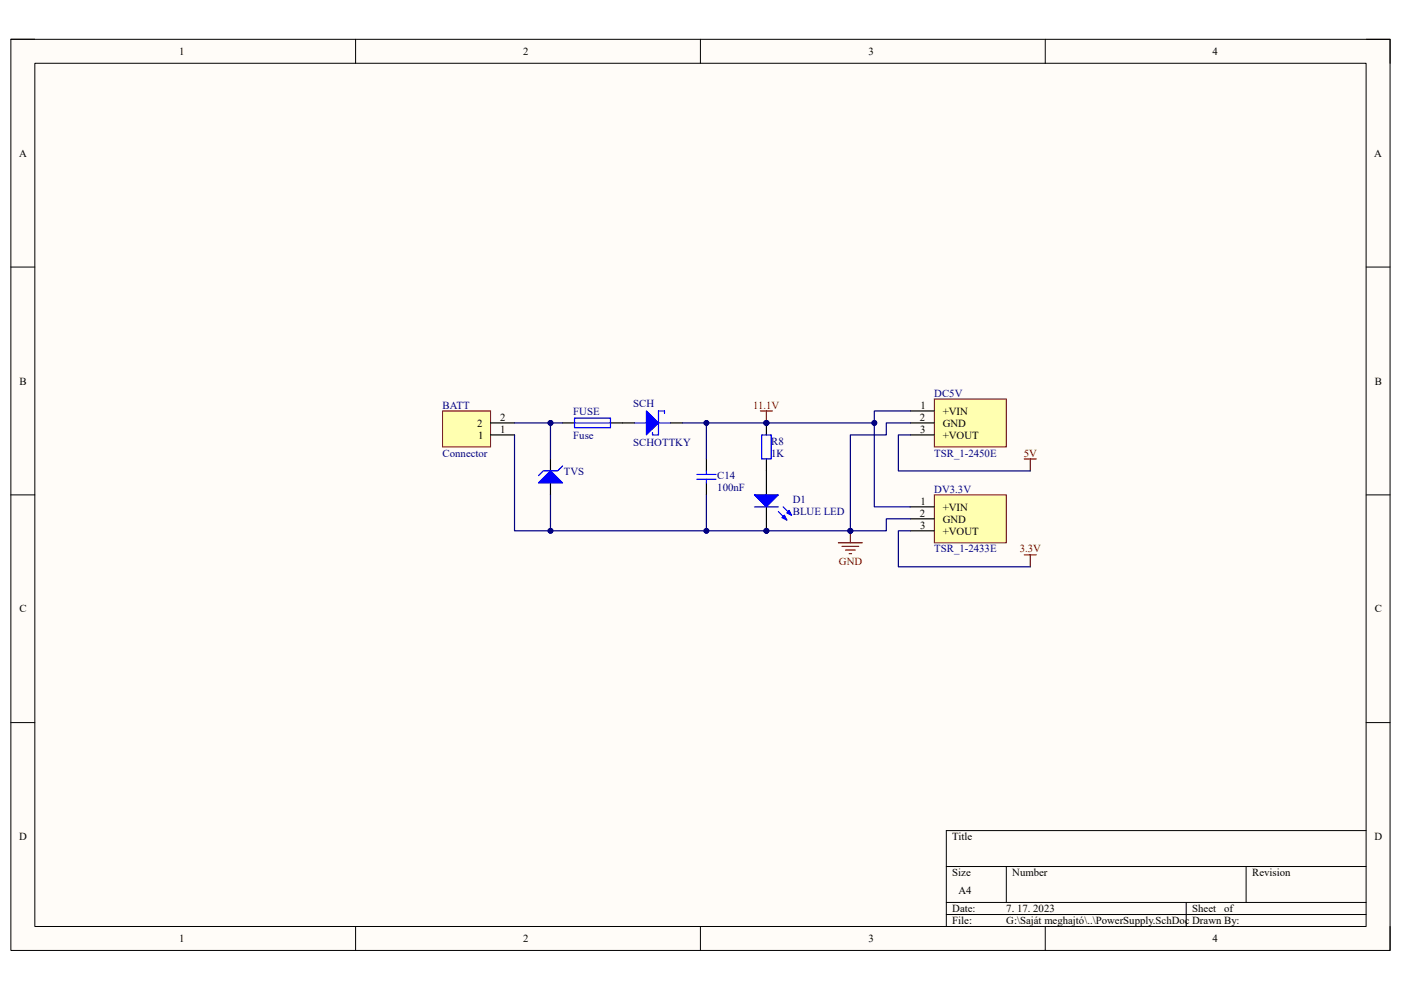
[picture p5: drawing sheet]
<svg xmlns="http://www.w3.org/2000/svg" width="297mm" height="210mm" viewBox="0 0 297 210" stroke-linecap="round" stroke-linejoin="round" font-family="sans-serif">
<path d="M2.3 8.3h292.4v193.3h-292.4z" fill="#fffcf8"/>
<path d="M2.3 8.3h292.4v193.3h-292.4z" fill="none" stroke="#000" stroke-width=".21"/>
<path d="M7.4 13.4h282.2v183.1h-282.2z" fill="#fffcf8"/>
<g fill="none" stroke="#000" stroke-width=".21">
<path d="M2.3 8.3h5.1M7.4 13.4h282.2v183.1h-282.2zM75.4 8.3v5.1M148.5 8.3v5.1M221.6 8.3v5.1M289.6 8.3h5.1v5.1M2.3 56.6h5.1M289.6 56.6h5.1M2.3 105h5.1M289.6 105h5.1M2.3 153.3h5.1M289.6 153.3h5.1"/>
<path d="M289.6 176.2h-89v20.3M75.4 196.5v5.1M148.5 196.5v5.1M200.6 183.8h89M200.6 191.4h89M200.6 194h89M213.4 183.8v7.6M221.6 196.5v5.1M251.5 191.4v5.1M264.2 183.8v7.6M294.7 196.5v5.1"/>
</g>
<path d="M149.8 97.3v2.6M149.8 102.4v2.6" fill="none" stroke="#000" stroke-width=".25"/>
<path d="M149.8 99.9v.7M147.7 101.7h4.1M147.7 100.6h4.1M149.8 101.7v.7" fill="none" stroke="#00f" stroke-width=".25"/>
<circle cx="162.5" cy="89.7" r=".51" fill="#000080"/>
<circle cx="162.5" cy="89.7" r=".51" fill="none" stroke="#000080" stroke-width=".21"/>
<path d="M162.5 89.7v2.5" fill="none" stroke="#000" stroke-width=".25"/>
<circle cx="162.5" cy="89.7" r=".51" fill="#000080"/>
<circle cx="162.5" cy="89.7" r=".51" fill="none" stroke="#000080" stroke-width=".21"/>
<path d="M162.5 97.3v2.6" fill="none" stroke="#000" stroke-width=".25"/>
<path d="M161.5 92.2h2v5.1h-2z" fill="none" stroke="#00f" stroke-width=".25"/>
<circle cx="162.5" cy="112.6" r=".51" fill="#000080"/>
<circle cx="162.5" cy="112.6" r=".51" fill="none" stroke="#000080" stroke-width=".21"/>
<path d="M162.5 99.9v5.1M162.5 107.5v5.1" fill="none" stroke="#000" stroke-width=".25"/>
<circle cx="162.5" cy="112.6" r=".51" fill="#000080"/>
<circle cx="162.5" cy="112.6" r=".51" fill="none" stroke="#000080" stroke-width=".21"/>
<path d="M160 105h5l-2.5 2.5z" fill="#00f"/>
<path d="M160 105h5l-2.5 2.5zM165 108.5l1.8 1.8M166 107.5l1.8 1.8" fill="none" stroke="#00f" stroke-width=".25"/>
<path d="M165.8 109.8l.5-.5 .5 1z" fill="#00f"/>
<path d="M165.8 109.8l.5-.5 .5 1z" fill="none" stroke="#00f" stroke-width=".25"/>
<path d="M166.8 108.8l.5-.5 .5 1z" fill="#00f"/>
<path d="M160 107.5h5M166.8 108.8l.5-.5 .5 1z" fill="none" stroke="#00f" stroke-width=".25"/>
<path d="M161.2 87.2h2.6M162.5 87.2v2.5" fill="none" stroke="#800000" stroke-width=".25"/>
<circle cx="162.5" cy="89.7" r=".51" fill="#000080"/>
<circle cx="162.5" cy="89.7" r=".51" fill="none" stroke="#000080" stroke-width=".21"/>
<path d="M93.8 87.2h10.2v7.6h-10.2z" fill="#ffffb0"/>
<path d="M93.8 87.2h10.2v7.6h-10.2z" fill="none" stroke="#800000" stroke-width=".21"/>
<path d="M104 92.2h5.1M104 89.7h5.1" fill="none" stroke="#000" stroke-width=".25"/>
<path d="M198.1 105h15.3v10.1h-15.3z" fill="#ffffb0"/>
<path d="M198.1 105h15.3v10.1h-15.3z" fill="none" stroke="#800000" stroke-width=".21"/>
<path d="M193 107.5h5.1M193 110h5.1M193 112.6h5.1" fill="none" stroke="#000" stroke-width=".25"/>
<path d="M198.1 84.6h15.3v10.2h-15.3z" fill="#ffffb0"/>
<path d="M198.1 84.6h15.3v10.2h-15.3z" fill="none" stroke="#800000" stroke-width=".21"/>
<path d="M193 87.2h5.1M193 89.7h5.1M193 92.2h5.1" fill="none" stroke="#000" stroke-width=".25"/>
<path d="M217.2 97.3h2.5M218.4 97.3v2.6M177.8 115.1h5M178.5 115.9h3.6M179.3 116.7h2M180 117.4h.5M180.3 112.6v2.5M217.2 117.7h2.5M218.4 117.7v2.5" fill="none" stroke="#800000" stroke-width=".25"/>
<circle cx="180.3" cy="112.6" r=".51" fill="#000080"/>
<circle cx="180.3" cy="112.6" r=".51" fill="none" stroke="#000080" stroke-width=".21"/>
<path d="M137.1 87.2l2.5 2.5-2.5 2.5z" fill="#00f"/>
<path d="M134.5 89.7h2.6M137.1 87.2l2.5 2.5-2.5 2.5zM139.6 89.7h2.6M140.9 87.7v-.5h-1.3v5h-1.3v-.5" fill="none" stroke="#00f" stroke-width=".25"/>
<path d="M132 89.7h2.5M142.2 89.7h2.5" fill="none" stroke="#000" stroke-width=".25"/>
<path d="M185.4 89.7v17.8h7.6" fill="none" stroke="#000080" stroke-width=".25"/>
<circle cx="185.4" cy="89.7" r=".51" fill="#000080"/>
<circle cx="185.4" cy="89.7" r=".51" fill="none" stroke="#000080" stroke-width=".21"/>
<path d="M193 87.2h-7.6v2.5h-22.9" fill="none" stroke="#000080" stroke-width=".25"/>
<circle cx="162.5" cy="89.7" r=".51" fill="#000080"/>
<circle cx="162.5" cy="89.7" r=".51" fill="none" stroke="#000080" stroke-width=".21"/>
<circle cx="185.4" cy="89.7" r=".51" fill="#000080"/>
<circle cx="185.4" cy="89.7" r=".51" fill="none" stroke="#000080" stroke-width=".21"/>
<path d="M193 110h-5.1v2.6h-7.6" fill="none" stroke="#000080" stroke-width=".25"/>
<circle cx="180.3" cy="112.6" r=".51" fill="#000080"/>
<circle cx="180.3" cy="112.6" r=".51" fill="none" stroke="#000080" stroke-width=".21"/>
<path d="M193 92.2h-2.5v7.7h27.9M149.8 105v7.6M193 112.6h-2.5v7.6h27.9" fill="none" stroke="#000080" stroke-width=".25"/>
<circle cx="149.8" cy="112.6" r=".51" fill="#000080"/>
<circle cx="149.8" cy="112.6" r=".51" fill="none" stroke="#000080" stroke-width=".21"/>
<path d="M149.8 89.7v7.6" fill="none" stroke="#000080" stroke-width=".25"/>
<circle cx="149.8" cy="89.7" r=".51" fill="#000080"/>
<circle cx="149.8" cy="89.7" r=".51" fill="none" stroke="#000080" stroke-width=".21"/>
<path d="M119.3 89.7h2.5M129.4 89.7h2.6" fill="none" stroke="#000" stroke-width=".25"/>
<path d="M121.8 88.7h7.6v2h-7.6zM121.8 89.7h7.6" fill="none" stroke="#00f" stroke-width=".25"/>
<path d="M109.1 89.7h10.2" fill="none" stroke="#000080" stroke-width=".25"/>
<circle cx="116.7" cy="89.7" r=".51" fill="#000080"/>
<circle cx="116.7" cy="89.7" r=".51" fill="none" stroke="#000080" stroke-width=".21"/>
<path d="M193 89.7h-5.1v2.5h-7.6v20.4h-71.2v-20.4" fill="none" stroke="#000080" stroke-width=".25"/>
<circle cx="116.7" cy="112.6" r=".51" fill="#000080"/>
<circle cx="116.7" cy="112.6" r=".51" fill="none" stroke="#000080" stroke-width=".21"/>
<circle cx="149.8" cy="112.6" r=".51" fill="#000080"/>
<circle cx="149.8" cy="112.6" r=".51" fill="none" stroke="#000080" stroke-width=".21"/>
<circle cx="162.5" cy="112.6" r=".51" fill="#000080"/>
<circle cx="162.5" cy="112.6" r=".51" fill="none" stroke="#000080" stroke-width=".21"/>
<circle cx="180.3" cy="112.6" r=".51" fill="#000080"/>
<circle cx="180.3" cy="112.6" r=".51" fill="none" stroke="#000080" stroke-width=".21"/>
<path d="M144.7 89.7h17.8" fill="none" stroke="#000080" stroke-width=".25"/>
<circle cx="149.8" cy="89.7" r=".51" fill="#000080"/>
<circle cx="149.8" cy="89.7" r=".51" fill="none" stroke="#000080" stroke-width=".21"/>
<circle cx="162.5" cy="89.7" r=".51" fill="#000080"/>
<circle cx="162.5" cy="89.7" r=".51" fill="none" stroke="#000080" stroke-width=".21"/>
<path d="M116.7 97.3v2.6M116.7 102.4v2.6" fill="none" stroke="#000" stroke-width=".25"/>
<path d="M116.7 99.9l2.6 2.5h-5.1z" fill="#00f"/>
<path d="M116.7 99.9l2.6 2.5h-5.1zM119.3 98.8l-1.1 1.1h-3l-1 1" fill="none" stroke="#00f" stroke-width=".25"/>
<path d="M116.7 89.7v7.6" fill="none" stroke="#000080" stroke-width=".25"/>
<circle cx="116.7" cy="89.7" r=".51" fill="#000080"/>
<circle cx="116.7" cy="89.7" r=".51" fill="none" stroke="#000080" stroke-width=".21"/>
<path d="M116.7 105v7.6" fill="none" stroke="#000080" stroke-width=".25"/>
<circle cx="116.7" cy="112.6" r=".51" fill="#000080"/>
<circle cx="116.7" cy="112.6" r=".51" fill="none" stroke="#000080" stroke-width=".21"/>
<g font-size="2.3">
<text x="38" y="11.7">1</text>
<text x="110.9" y="11.7">2</text>
<text x="184.1" y="11.7">3</text>
<text x="257.1" y="11.7">4</text>
<text x="4" y="33.3">A</text>
<text x="291.4" y="33.3">A</text>
<text x="4.1" y="81.6">B</text>
<text x="291.5" y="81.6">B</text>
<text x="106" y="89.2">2</text>
<text x="195" y="89.2">2</text>
<text x="195.2" y="86.7">1</text>
<text x="199.9" y="87.9">+VIN</text>
<text x="101.2" y="90.5">2</text>
<text x="101.4" y="93">1</text>
<text x="106" y="91.8">1</text>
<text x="195.1" y="91.8">3</text>
<text x="199.9" y="90.5">GND</text>
<text x="199.9" y="93">+VOUT</text>
<text x="195.2" y="107">1</text>
<text x="195" y="109.6">2</text>
<text x="195.1" y="112.1">3</text>
<text x="199.9" y="108.3">+VIN</text>
<text x="199.9" y="110.8">GND</text>
<text x="199.9" y="113.4">+VOUT</text>
<text x="4.1" y="129.9">C</text>
<text x="291.5" y="129.9">C</text>
<text x="4.1" y="178.2">D</text>
<text x="201.9" y="178.2">Title</text>
<text x="291.4" y="178.2">D</text>
<text x="201.9" y="185.8">Size</text>
<text x="214.6" y="185.8">Number</text>
<text x="265.5" y="185.8">Revision</text>
<text x="203.2" y="189.7">A4</text>
<text x="201.9" y="193.5">Date:</text>
<text x="201.9" y="196">File:</text>
<text x="213.4" y="193.5">7. 17. 2023</text>
<text x="213.4" y="196">G:\Saját meghajtó\..\PowerSupply.SchDoc Drawn By:</text>
<text x="252.8" y="193.5">Sheet</text>
<text x="259.6" y="193.5">of</text>
<text x="38" y="199.8">1</text>
<text x="110.9" y="199.8">2</text>
<text x="184.1" y="199.8">3</text>
<text x="257.1" y="199.8">4</text>
</g>
<g font-size="2.3" fill="#000080">
<text x="93.8" y="86.7">BATT</text>
<text x="121.6" y="87.9">FUSE</text>
<text x="134.3" y="86.4">SCH</text>
<text x="198.1" y="84.1">DC5V</text>
<text x="121.6" y="93">Fuse</text>
<text x="134.3" y="94.6">SCHOTTKY</text>
<text x="163.5" y="94.3">R8</text>
<text x="93.8" y="96.8">Connector</text>
<text x="119.5" y="100.7">TVS</text>
<text x="152.1" y="101.7">C14</text>
<text x="163.5" y="96.8">1K</text>
<text x="198.1" y="96.8">TSR_1-2450E</text>
<text x="152.1" y="104.2">100nF</text>
<text x="168.1" y="106.8">D1</text>
<text x="198.1" y="104.5">DV3.3V</text>
<text x="168.1" y="109.3">BLUE LED</text>
<text x="198.1" y="117.2">TSR_1-2433E</text>
</g>
<g font-size="2.3" fill="#800000">
<text x="159.7" y="86.7">11.1V</text>
<text x="217.1" y="96.8">5V</text>
<text x="177.9" y="119.7">GND</text>
<text x="216.2" y="117.2">3.3V</text>
</g>
</svg>
